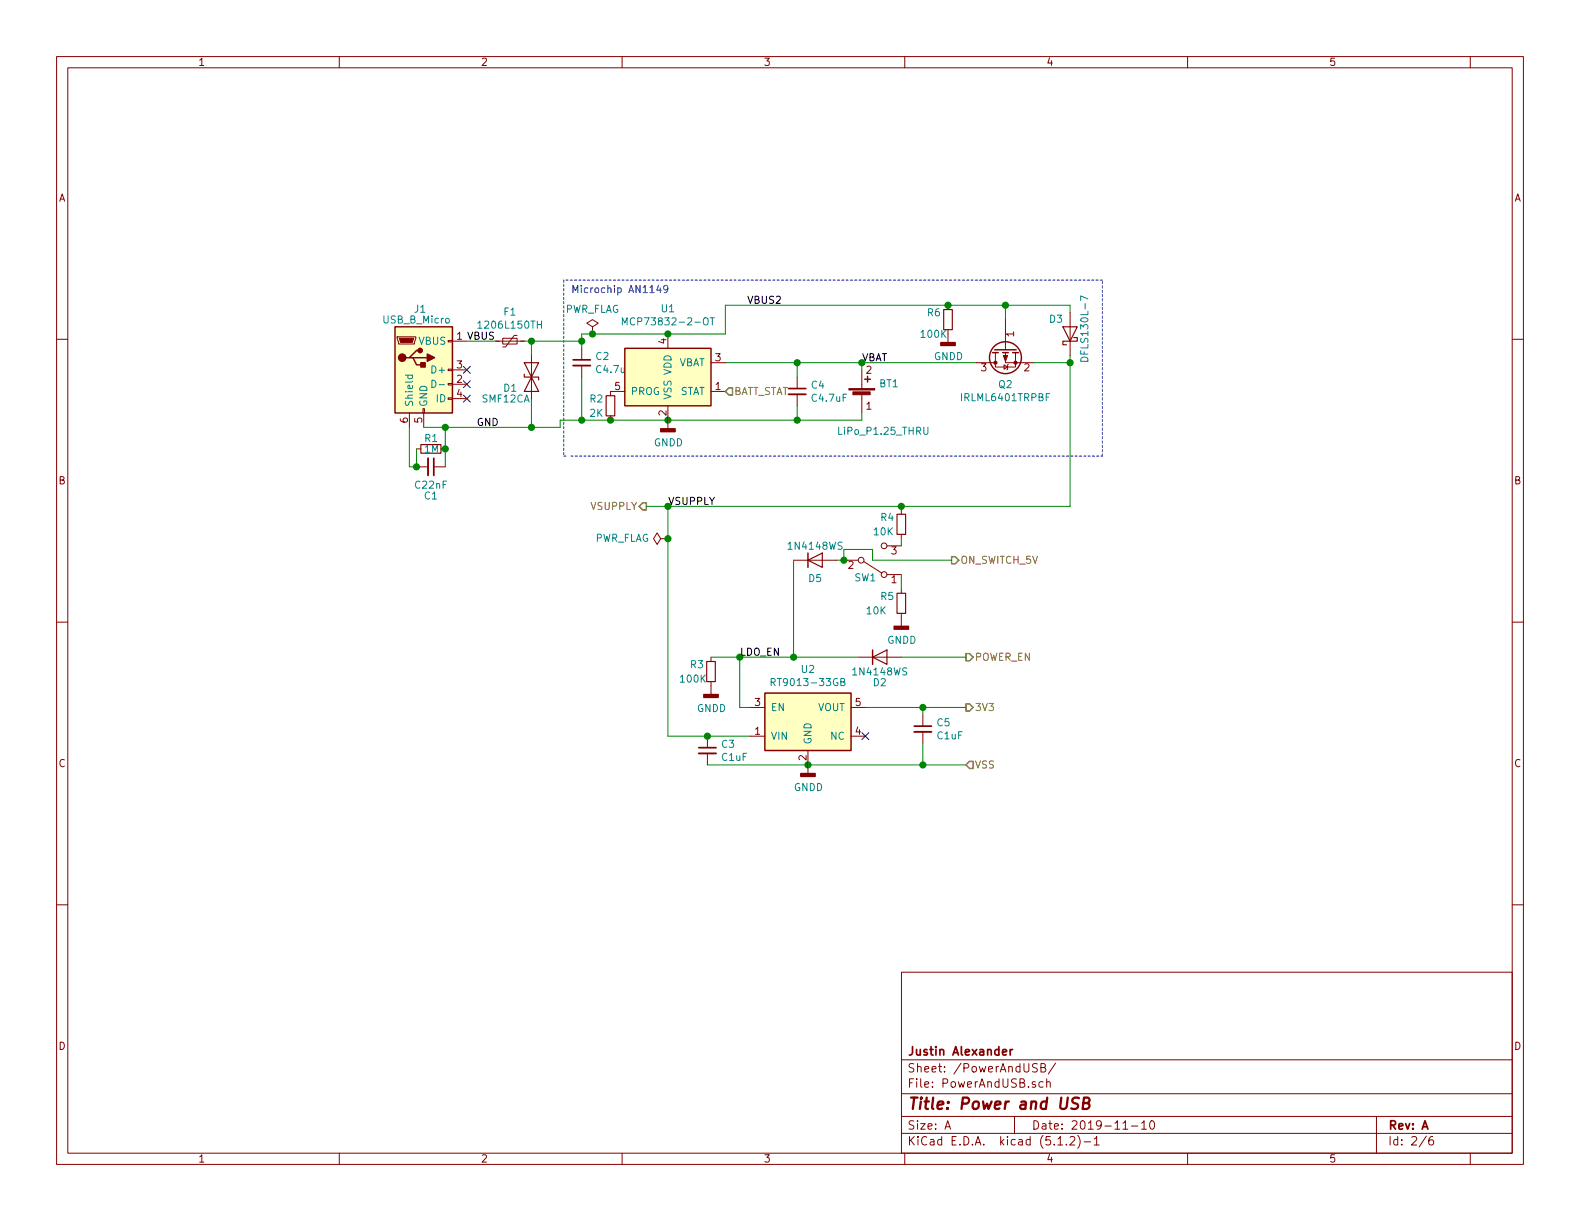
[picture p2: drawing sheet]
EESchema Schematic File Version 4
LIBS:BurnedHead-cache
EELAYER 30 0
EELAYER END
$Descr A 11000 8500
encoding utf-8
Sheet 2 6
Title "Power and USB"
Date "2019-11-10"
Rev "A"
Comp "Justin Alexander"
Comment1 ""
Comment2 ""
Comment3 ""
Comment4 ""
$EndDescr
$Comp
L Device:R_Small R2
U 1 1
P 4250 2825
F 0 "R2" H 4100 2875 50  0000 L CNN
F 1 "2K" H 4100 2775 50  0000 L CNN
F 2 "Resistor_SMD:R_0603_1608Metric" H 4250 2825 50  0001 C CNN
F 3 "~" H 4250 2825 50  0001 C CNN
F 4 "I (mA) = 1000 (V) / R (kOhms)" H 4250 2825 50  0001 C CNN "Notes"
	1    4250 2825
	1    0    0    -1  
$EndComp
Wire Wire Line
	4250 2925 4650 2925
Connection ~ 4650 2925
Connection ~ 4250 2925
Wire Wire Line
	4050 2325 4050 2375
Wire Wire Line
	4050 2625 4050 2925
Connection ~ 4050 2925
Wire Wire Line
	4050 2925 4250 2925
Wire Wire Line
	3900 2925 4050 2925
$Comp
L Device:R_Small R6
U 1 1
P 6600 2225
F 0 "R6" H 6450 2275 50  0000 L CNN
F 1 "100K" H 6400 2125 50  0000 L CNN
F 2 "Resistor_SMD:R_0603_1608Metric" H 6600 2225 50  0001 C CNN
F 3 "~" H 6600 2225 50  0001 C CNN
F 4 "I (mA) = 1000 (V) / R (kOhms)" H 6600 2225 50  0001 C CNN "Notes"
	1    6600 2225
	1    0    0    -1  
$EndComp
$Comp
L power:GNDD #PWR05
U 1 1
P 6600 2325
F 0 "#PWR05" H 6600 2075 50  0001 C CNN
F 1 "GNDD" H 6604 2170 50  0000 C CNN
F 2 "" H 6600 2325 50  0001 C CNN
F 3 "" H 6600 2325 50  0001 C CNN
	1    6600 2325
	1    0    0    -1  
$EndComp
Wire Wire Line
	5050 2325 5050 2125
Wire Wire Line
	7000 2125 7000 2225
Connection ~ 6600 2125
Wire Wire Line
	6600 2125 7000 2125
$Comp
L Device:R_Small R3
U 1 1
P 4950 4675
F 0 "R3" H 4800 4725 50  0000 L CNN
F 1 "100K" H 4725 4625 50  0000 L CNN
F 2 "Resistor_SMD:R_0603_1608Metric" H 4950 4675 50  0001 C CNN
F 3 "~" H 4950 4675 50  0001 C CNN
F 4 "I (mA) = 1000 (V) / R (kOhms)" H 4950 4675 50  0001 C CNN "Notes"
	1    4950 4675
	1    0    0    -1  
$EndComp
Connection ~ 5625 5325
Wire Wire Line
	4650 2925 5550 2925
Wire Wire Line
	5050 2525 5550 2525
Wire Wire Line
	5550 2525 5550 2625
Connection ~ 5550 2525
Wire Wire Line
	5550 2525 6000 2525
Wire Wire Line
	6000 2525 6000 2575
Connection ~ 6000 2525
Wire Wire Line
	6000 2525 6800 2525
Wire Wire Line
	5550 2825 5550 2925
Connection ~ 5550 2925
Wire Wire Line
	5550 2925 6000 2925
Wire Wire Line
	6000 2875 6000 2925
Wire Wire Line
	4925 5325 5625 5325
Wire Wire Line
	6025 4925 6425 4925
Wire Wire Line
	6425 4925 6425 4975
Wire Wire Line
	6425 5325 6425 5175
Connection ~ 4050 2375
Wire Wire Line
	4050 2375 4050 2425
NoConn ~ 3250 2575
NoConn ~ 3250 2675
NoConn ~ 3250 2775
Wire Wire Line
	3900 2975 3900 2925
Text HLabel 4500 3525 0    50   Output ~ 0
VSUPPLY
Text HLabel 6725 4925 2    50   Output ~ 0
3V3
$Comp
L power:GNDD #PWR03
U 1 1
P 5625 5325
F 0 "#PWR03" H 5625 5075 50  0001 C CNN
F 1 "GNDD" H 5629 5170 50  0000 C CNN
F 2 "" H 5625 5325 50  0001 C CNN
F 3 "" H 5625 5325 50  0001 C CNN
	1    5625 5325
	1    0    0    -1  
$EndComp
$Comp
L power:GNDD #PWR01
U 1 1
P 4650 2925
F 0 "#PWR01" H 4650 2675 50  0001 C CNN
F 1 "GNDD" H 4654 2770 50  0000 C CNN
F 2 "" H 4650 2925 50  0001 C CNN
F 3 "" H 4650 2925 50  0001 C CNN
	1    4650 2925
	1    0    0    -1  
$EndComp
Wire Wire Line
	6425 5325 6725 5325
Connection ~ 6425 5325
Text HLabel 6725 5325 2    50   Input ~ 0
VSS
$Comp
L parts-lib:C4.7uF C4
U 1 1
P 5550 2725
F 0 "C4" H 5642 2771 50  0000 L CNN
F 1 "C4.7uF" H 5642 2680 50  0000 L CNN
F 2 "Capacitor_SMD:C_0805_2012Metric" H 5550 2725 50  0001 C CNN
F 3 "https://datasheet.lcsc.com/szlcsc/YAGEO-CC0805KKX5R8BB475_C132173.pdf" H 5550 2725 50  0001 C CNN
F 4 "CC0805KKX5R8BB475" H 5760 2995 50  0001 C CNN "Part No."
F 5 "Yageo" H 5660 2895 50  0001 C CNN "Manufacturer"
F 6 "LCSC" H 5660 2895 50  0001 C CNN "Distributor"
F 7 "C132173" H 5660 2895 50  0001 C CNN "Distributor Part No."
	1    5550 2725
	1    0    0    -1  
$EndComp
$Comp
L parts-lib:C4.7uF C2
U 1 1
P 4050 2525
F 0 "C2" H 4142 2571 50  0000 L CNN
F 1 "C4.7uF" H 4142 2480 50  0000 L CNN
F 2 "Capacitor_SMD:C_0805_2012Metric" H 4050 2525 50  0001 C CNN
F 3 "https://datasheet.lcsc.com/szlcsc/YAGEO-CC0805KKX5R8BB475_C132173.pdf" H 4050 2525 50  0001 C CNN
F 4 "CC0805KKX5R8BB475" H 4260 2795 50  0001 C CNN "Part No."
F 5 "Yageo" H 4160 2695 50  0001 C CNN "Manufacturer"
F 6 "LCSC" H 4160 2695 50  0001 C CNN "Distributor"
F 7 "C132173" H 4160 2695 50  0001 C CNN "Distributor Part No."
	1    4050 2525
	1    0    0    -1  
$EndComp
$Comp
L parts-lib:C1uF C5
U 1 1
P 6425 5075
F 0 "C5" H 6517 5121 50  0000 L CNN
F 1 "C1uF" H 6517 5030 50  0000 L CNN
F 2 "Capacitor_SMD:C_0603_1608Metric" H 6425 5075 50  0001 C CNN
F 3 "https://datasheet.lcsc.com/szlcsc/YAGEO-CC0603KRX7R7BB105_C106248.pdf" H 6425 5075 50  0001 C CNN
F 4 "CC0603KRX7R7BB105" H 6635 5345 50  0001 C CNN "Part No."
F 5 "Yageo" H 6535 5245 50  0001 C CNN "Manufacturer"
F 6 "LCSC" H 6535 5245 50  0001 C CNN "Distributor"
F 7 "C272771" H 6535 5245 50  0001 C CNN "Distributor Part No."
	1    6425 5075
	1    0    0    -1  
$EndComp
$Comp
L parts-lib:C1uF C3
U 1 1
P 4925 5225
F 0 "C3" H 5017 5271 50  0000 L CNN
F 1 "C1uF" H 5017 5180 50  0000 L CNN
F 2 "Capacitor_SMD:C_0603_1608Metric" H 4925 5225 50  0001 C CNN
F 3 "https://datasheet.lcsc.com/szlcsc/YAGEO-CC0603KRX7R7BB105_C106248.pdf" H 4925 5225 50  0001 C CNN
F 4 "CC0603KRX7R7BB105" H 5135 5495 50  0001 C CNN "Part No."
F 5 "Yageo" H 5035 5395 50  0001 C CNN "Manufacturer"
F 6 "LCSC" H 5035 5395 50  0001 C CNN "Distributor"
F 7 "C272771" H 5035 5395 50  0001 C CNN "Distributor Part No."
	1    4925 5225
	1    0    0    -1  
$EndComp
Wire Wire Line
	4925 5125 5225 5125
$Comp
L parts-lib:USB_B_Micro J1
U 1 1
P 2950 2575
F 0 "J1" H 2925 3000 50  0000 C CNN
F 1 "USB_B_Micro" H 2900 2925 50  0000 C CNN
F 2 "Connector_USB:USB_Micro-B_Molex_47346-0001" H 3100 2525 50  0001 C CNN
F 3 "https://datasheet.lcsc.com/szlcsc/MOLEX-47346-0001_C132560.pdf" H 3100 2525 50  0001 C CNN
F 4 "47346-0001" H 3160 2845 50  0001 C CNN "Part No."
F 5 "Molex" H 3060 2745 50  0001 C CNN "Manufacturer"
F 6 "LCSC" H 3060 2745 50  0001 C CNN "Distributor"
F 7 "C132560" H 3060 2745 50  0001 C CNN "Distributor Part No."
	1    2950 2575
	1    0    0    -1  
$EndComp
Wire Wire Line
	4050 2325 4125 2325
$Comp
L parts-lib:MCP73832-2-OT U1
U 1 1
P 4650 2625
F 0 "U1" H 4650 3103 50  0000 C CNN
F 1 "MCP73832-2-OT" H 4650 3012 50  0000 C CNN
F 2 "Package_TO_SOT_SMD:SOT-23-5" H 4700 2375 50  0001 L CIN
F 3 "https://datasheet.lcsc.com/szlcsc/Microchip-Tech-MCP73832T-2ACI-OT_C38066.pdf" H 4500 2575 50  0001 C CNN
F 4 "MCP73832T-2ACI/OT" H 4860 2895 50  0001 C CNN "Part No."
F 5 "Microchip" H 4760 2795 50  0001 C CNN "Manufacturer"
F 6 "LCSC" H 4760 2795 50  0001 C CNN "Distributor"
F 7 "C38066" H 4760 2795 50  0001 C CNN "Distributor Part No."
	1    4650 2625
	1    0    0    -1  
$EndComp
Connection ~ 4650 2325
Wire Wire Line
	4650 2325 5050 2325
$Comp
L parts-lib:LiPo_P1.25_THRU BT1
U 1 1
P 6000 2775
F 0 "BT1" H 6118 2881 50  0000 L CNN
F 1 "LiPo_P1.25_THRU" H 5825 2550 50  0000 L CNN
F 2 "Connector_Molex:Molex_PicoBlade_53048-0410_1x02_P1.25mm_Horizontal" V 6000 2835 50  0001 C CNN
F 3 "https://datasheet.lcsc.com/szlcsc/Joint-Tech-Elec-A1250WR-02P_C267514.pdf" V 6000 2835 50  0001 C CNN
F 4 "A1250WR-02P" H 6210 3045 50  0001 C CNN "Part No."
F 5 "Joint Tech Elec" H 6110 2945 50  0001 C CNN "Manufacturer"
F 6 "LCSC" H 6110 2945 50  0001 C CNN "Distributor"
F 7 "C267514" H 6110 2945 50  0001 C CNN "Distributor Part No."
F 8 "1.25mm pitch JST style LiPo battery connector - Through Hole - V+ on 2" H 6110 2945 50  0001 C CNN "Description"
	1    6000 2775
	1    0    0    -1  
$EndComp
$Comp
L parts-lib:IRLML6401TRPBF Q2
U 1 1
P 7000 2425
F 0 "Q2" V 7250 2425 50  0000 C CNN
F 1 "IRLML6401TRPBF" V 7341 2425 50  0000 C CNN
F 2 "Package_TO_SOT_SMD:SOT-23" H 7200 2525 50  0001 C CNN
F 3 "https://datasheet.lcsc.com/szlcsc/International-Rectifier-IR-IRLML6401TRPBF_C3034.pdf" H 7000 2425 50  0001 C CNN
F 4 "IRLML6401TRPBF" H 7210 2695 50  0001 C CNN "Part No."
F 5 "International Rectifier" H 7110 2595 50  0001 C CNN "Manufacturer"
F 6 "LCSC" H 7110 2595 50  0001 C CNN "Distributor"
F 7 "C3034" H 7110 2595 50  0001 C CNN "Distributor Part No."
F 8 "MOSFET P Trench 12V 4.3A 950mV @ 250uA 50 mΩ @ 4.3A,4.5V (SOT-23-3) RoHS" H 7110 2595 50  0001 C CNN "Description"
	1    7000 2425
	0    -1   1    0   
$EndComp
Wire Notes Line
	3975 3175 7675 3175
Wire Notes Line
	7675 3175 7675 1950
Wire Notes Line
	7675 1950 3925 1950
Wire Notes Line
	3925 1950 3925 3175
Wire Notes Line
	3925 3175 3950 3175
Text Notes 3975 2050 0    50   ~ 0
Microchip AN1149
Wire Wire Line
	7450 2525 7450 2475
Wire Wire Line
	7200 2525 7450 2525
Wire Wire Line
	7450 2125 7450 2175
Connection ~ 7000 2125
Wire Wire Line
	7000 2125 7450 2125
$Comp
L parts-lib:DFLS130L-7 D3
U 1 1
P 7450 2325
F 0 "D3" V 7550 2475 50  0000 R CNN
F 1 "DFLS130L-7" H 7725 2225 50  0000 R CNN
F 2 "Diode_SMD:D_PowerDI-123" H 7500 2075 50  0001 L CIN
F 3 "https://datasheet.lcsc.com/szlcsc/Diodes-Incorporated-DFLS130L-7_C110493.pdf" H 7300 2275 50  0001 C CNN
F 4 "DFLS130L-7" H 7660 2595 50  0001 C CNN "Part No."
F 5 "Diodes Incorporated" H 7560 2495 50  0001 C CNN "Manufacturer"
F 6 "LCSC" H 7560 2495 50  0001 C CNN "Distributor"
F 7 "C110493" H 7560 2495 50  0001 C CNN "Distributor Part No."
F 8 "Schottky Barrier Rectifier (1A Continuous Current) (.31V @ 1A FVD) (1mA @ 30V Reverse)" H 7560 2495 50  0001 C CNN "Description"
	1    7450 2325
	0    -1   -1   0   
$EndComp
Wire Wire Line
	3700 2475 3700 2375
Wire Wire Line
	3700 2775 3700 2975
$Comp
L parts-lib:SMF12CA D1
U 1 1
P 3700 2625
F 0 "D1" V 3775 2425 50  0000 L CNN
F 1 "SMF12CA" V 3850 2275 50  0000 L CNN
F 2 "Diode_SMD:D_SOD-123F" H 3700 2625 50  0001 C CNN
F 3 "https://datasheet.lcsc.com/szlcsc/1904291206_MDD-Jiangsu-Yutai-Elec-SMF12CA_C123801.pdf" H 3700 2625 50  0001 C CNN
F 4 "SMF12CA" H 3910 2895 50  0001 C CNN "Part No."
F 5 "Microdiode Electronics Tech" H 3810 2795 50  0001 C CNN "Manufacturer"
F 6 "LCSC" H 3810 2795 50  0001 C CNN "Distributor"
F 7 "C123801" H 3810 2795 50  0001 C CNN "Distributor Part No."
F 8 "Bi-directional TVS, 12V Reverse Standoff, 13.3V Breakdown, 19.9V Clamping (max) @ 10.1A Ipp (10/1000us)" H 3810 2795 50  0001 C CNN "Description"
	1    3700 2625
	0    1    1    0   
$EndComp
Wire Wire Line
	3700 2375 4050 2375
Wire Wire Line
	3700 2975 3900 2975
$Comp
L parts-lib:1206L150TH F1
U 1 1
P 3550 2375
F 0 "F1" V 3345 2375 50  0000 C CNN
F 1 "1206L150TH" V 3436 2375 50  0000 C CNN
F 2 "Fuse:Fuse_1206_3216Metric" H 3600 2175 50  0001 L CNN
F 3 "https://datasheet.lcsc.com/szlcsc/Littelfuse-1206L150THWR_C118413.pdf" H 3550 2375 50  0001 C CNN
F 4 "1206L150TH" H 3760 2645 50  0001 C CNN "Part No."
F 5 "LittleFuse" H 3660 2545 50  0001 C CNN "Manufacturer"
F 6 "LCSC" H 3660 2545 50  0001 C CNN "Distributor"
F 7 "C118413" H 3660 2545 50  0001 C CNN "Distributor Part No."
F 8 "PTC Resettable Fuse, 1206, 1.5A Ihold, 3.0A Itrip, .30s Time to trip, .04-.12 R" H 3660 2545 50  0001 C CNN "Description"
	1    3550 2375
	0    1    1    0   
$EndComp
Wire Wire Line
	7450 2525 7450 3525
Wire Wire Line
	4650 5125 4925 5125
Connection ~ 7450 2525
Connection ~ 4925 5125
$Comp
L power:GNDD #PWR02
U 1 1
P 4950 4775
F 0 "#PWR02" H 4950 4525 50  0001 C CNN
F 1 "GNDD" H 4954 4620 50  0000 C CNN
F 2 "" H 4950 4775 50  0001 C CNN
F 3 "" H 4950 4775 50  0001 C CNN
	1    4950 4775
	1    0    0    -1  
$EndComp
Connection ~ 6425 4925
$Comp
L parts-lib:SW_SPDT SW1
U 1 1
P 6075 3900
F 0 "SW1" H 6025 4025 50  0000 C CNN
F 1 "SW_SPDT" H 5900 3775 50  0001 C CNN
F 2 "Button_Switch_THT:SW_CuK_OS102011MA1QN1_SPDT_Angled" H 6075 3900 50  0001 C CNN
F 3 "https://datasheet.lcsc.com/szlcsc/1905211531_SHOU-HAN-SK12D07VG4_C393937.pdf" H 6075 3900 50  0001 C CNN
F 4 "SK12D07VG4" H 6285 4170 50  0001 C CNN "Part No."
F 5 "SHOU HAN" H 6185 4070 50  0001 C CNN "Manufacturer"
F 6 "LCSC" H 6185 4070 50  0001 C CNN "Distributor"
F 7 "C393937" H 6185 4070 50  0001 C CNN "Distributor Part No."
	1    6075 3900
	1    0    0    1   
$EndComp
Wire Wire Line
	5150 4925 5150 4575
Wire Wire Line
	5150 4925 5225 4925
Wire Wire Line
	4650 3525 4650 3750
Wire Wire Line
	4500 3525 4650 3525
Connection ~ 4650 3525
Wire Wire Line
	5150 4575 4950 4575
Connection ~ 5150 4575
$Comp
L power:GNDD #PWR04
U 1 1
P 6275 4300
F 0 "#PWR04" H 6275 4050 50  0001 C CNN
F 1 "GNDD" H 6279 4145 50  0000 C CNN
F 2 "" H 6275 4300 50  0001 C CNN
F 3 "" H 6275 4300 50  0001 C CNN
	1    6275 4300
	1    0    0    -1  
$EndComp
Wire Wire Line
	5825 3900 5875 3900
$Comp
L Device:R_Small R4
U 1 1
P 6275 3650
F 0 "R4" H 6125 3700 50  0000 L CNN
F 1 "10K" H 6075 3600 50  0000 L CNN
F 2 "Resistor_SMD:R_0603_1608Metric" H 6275 3650 50  0001 C CNN
F 3 "~" H 6275 3650 50  0001 C CNN
F 4 "I (mA) = 1000 (V) / R (kOhms)" H 6275 3650 50  0001 C CNN "Notes"
	1    6275 3650
	1    0    0    -1  
$EndComp
Wire Wire Line
	6275 3525 6275 3550
Connection ~ 6275 3525
Wire Wire Line
	6275 3750 6275 3800
$Comp
L Device:R_Small R5
U 1 1
P 6275 4200
F 0 "R5" H 6125 4250 50  0000 L CNN
F 1 "10K" H 6025 4150 50  0000 L CNN
F 2 "Resistor_SMD:R_0603_1608Metric" H 6275 4200 50  0001 C CNN
F 3 "~" H 6275 4200 50  0001 C CNN
F 4 "I (mA) = 1000 (V) / R (kOhms)" H 6275 4200 50  0001 C CNN "Notes"
	1    6275 4200
	1    0    0    -1  
$EndComp
Wire Wire Line
	6275 4100 6275 4000
Wire Wire Line
	6275 3525 7450 3525
Wire Wire Line
	6075 3825 6075 3900
Wire Wire Line
	5875 3900 5875 3825
Wire Wire Line
	5875 3825 6075 3825
Connection ~ 5875 3900
Text HLabel 6625 3900 2    50   Output ~ 0
ON_SWITCH_5V
Text HLabel 6725 4575 2    50   Output ~ 0
POWER_EN
$Comp
L parts-lib:1N4148WS D2
U 1 1
P 6125 4575
F 0 "D2" H 6125 4400 50  0000 C CNN
F 1 "1N4148WS" H 6125 4475 50  0000 C CNN
F 2 "Diode_SMD:D_SOD-323" H 6125 4400 50  0001 C CNN
F 3 "https://datasheet.lcsc.com/szlcsc/Diodes-Incorporated-1N4148WS-7-F_C60580.pdf" H 6125 4575 50  0001 C CNN
F 4 "1N4148WS-7-F" H 6335 4845 50  0001 C CNN "Part No."
F 5 "Diodes Incorporated" H 6235 4745 50  0001 C CNN "Manufacturer"
F 6 "LCSC" H 6235 4745 50  0001 C CNN "Distributor"
F 7 "C60580" H 6235 4745 50  0001 C CNN "Distributor Part No."
	1    6125 4575
	1    0    0    -1  
$EndComp
Wire Wire Line
	5625 5325 6425 5325
$Comp
L parts-lib:RT9013-33GB U2
U 1 1
P 5625 5025
F 0 "U2" H 5625 5392 50  0000 C CNN
F 1 "RT9013-33GB" H 5625 5301 50  0000 C CNN
F 2 "Package_TO_SOT_SMD:SOT-23-5" H 5675 4775 50  0001 L CIN
F 3 "https://datasheet.lcsc.com/szlcsc/Richtek-Tech-RT9013-33GB_C47773.pdf" H 5475 4975 50  0001 C CNN
F 4 "RT9013-33GB" H 5835 5295 50  0001 C CNN "Part No."
F 5 "Richtek Tech" H 5735 5195 50  0001 C CNN "Manufacturer"
F 6 "LCSC" H 5735 5195 50  0001 C CNN "Distributor"
F 7 "C47773" H 5735 5195 50  0001 C CNN "Distributor Part No."
F 8 "3.3V Fixed LDO 250mv @ 500mA" H 5735 5195 50  0001 C CNN "Description"
	1    5625 5025
	1    0    0    -1  
$EndComp
NoConn ~ 6025 5125
Wire Wire Line
	6075 3900 6625 3900
Wire Wire Line
	6275 4575 6725 4575
$Comp
L Device:R_Small R1
U 1 1
P 3000 3125
F 0 "R1" V 2925 3075 50  0000 L CNN
F 1 "1M" V 3000 3075 50  0000 L CNN
F 2 "Resistor_SMD:R_0603_1608Metric" H 3000 3125 50  0001 C CNN
F 3 "~" H 3000 3125 50  0001 C CNN
F 4 "I (mA) = 1000 (V) / R (kOhms)" H 3000 3125 50  0001 C CNN "Notes"
	1    3000 3125
	0    1    1    0   
$EndComp
Wire Wire Line
	2850 2975 2850 3250
Wire Wire Line
	2850 3250 2900 3250
Wire Wire Line
	2900 3125 2900 3250
Wire Wire Line
	2950 2975 3100 2975
Wire Wire Line
	3100 2975 3100 3125
Connection ~ 3100 3125
Wire Wire Line
	3100 3125 3100 3250
$Comp
L parts-lib:C22nF C1
U 1 1
P 3000 3250
F 0 "C1" V 3200 3250 50  0000 C CNN
F 1 "C22nF" V 3125 3250 50  0000 C CNN
F 2 "Capacitor_SMD:C_0603_1608Metric" H 3000 3250 50  0001 C CNN
F 3 "https://datasheet.lcsc.com/szlcsc/YAGEO-CC0603KRX7R9BB223_C106222.pdf" H 3000 3250 50  0001 C CNN
F 4 "CC0603KRX7R9BB223" H 3210 3520 50  0001 C CNN "Part No."
F 5 "Yageo" H 3110 3420 50  0001 C CNN "Manufacturer"
F 6 "LCSC" H 3110 3420 50  0001 C CNN "Distributor"
F 7 "C389111" H 3110 3420 50  0001 C CNN "Distributor Part No."
	1    3000 3250
	0    1    1    0   
$EndComp
Connection ~ 2900 3250
Wire Wire Line
	3100 2975 3700 2975
Connection ~ 3100 2975
Connection ~ 3700 2975
$Comp
L power:PWR_FLAG #FLG01
U 1 1
P 4125 2325
F 0 "#FLG01" H 4125 2400 50  0001 C CNN
F 1 "PWR_FLAG" H 4125 2499 50  0000 C CNN
F 2 "" H 4125 2325 50  0001 C CNN
F 3 "~" H 4125 2325 50  0001 C CNN
	1    4125 2325
	1    0    0    -1  
$EndComp
Text HLabel 5050 2725 2    50   Input ~ 0
BATT_STAT
$Comp
L power:PWR_FLAG #FLG02
U 1 1
P 4650 3750
F 0 "#FLG02" H 4650 3825 50  0001 C CNN
F 1 "PWR_FLAG" V 4650 3878 50  0000 L CNN
F 2 "" H 4650 3750 50  0001 C CNN
F 3 "~" H 4650 3750 50  0001 C CNN
	1    4650 3750
	0    -1   -1   0   
$EndComp
Connection ~ 4650 3750
Wire Wire Line
	4650 3750 4650 5125
Wire Wire Line
	6425 4925 6725 4925
Connection ~ 4125 2325
Wire Wire Line
	4125 2325 4650 2325
Wire Wire Line
	5050 2125 6600 2125
Text Label 5150 4575 0    50   ~ 0
LDO_EN
Text Label 6000 2525 0    50   ~ 0
VBAT
Text Label 3250 2375 0    50   ~ 0
VBUS
Wire Wire Line
	3700 2375 3650 2375
Connection ~ 3700 2375
Wire Wire Line
	3250 2375 3450 2375
Text Label 3475 2975 2    50   ~ 0
GND
Text Label 5200 2125 0    50   ~ 0
VBUS2
Text Label 4650 3525 0    50   ~ 0
VSUPPLY
Wire Wire Line
	4650 3525 6275 3525
Wire Wire Line
	5525 4575 5975 4575
Wire Wire Line
	5150 4575 5525 4575
Connection ~ 5525 4575
$Comp
L parts-lib:1N4148WS D5
U 1 1
P 5675 3900
F 0 "D5" H 5675 3775 50  0000 C CNN
F 1 "1N4148WS" H 5675 4000 50  0000 C CNN
F 2 "Diode_SMD:D_SOD-323" H 5675 3725 50  0001 C CNN
F 3 "https://datasheet.lcsc.com/szlcsc/Diodes-Incorporated-1N4148WS-7-F_C60580.pdf" H 5675 3900 50  0001 C CNN
F 4 "1N4148WS-7-F" H 5885 4170 50  0001 C CNN "Part No."
F 5 "Diodes Incorporated" H 5785 4070 50  0001 C CNN "Manufacturer"
F 6 "LCSC" H 5785 4070 50  0001 C CNN "Distributor"
F 7 "C60580" H 5785 4070 50  0001 C CNN "Distributor Part No."
	1    5675 3900
	1    0    0    -1  
$EndComp
Wire Wire Line
	5525 3900 5525 4575
$EndSCHEMATC
